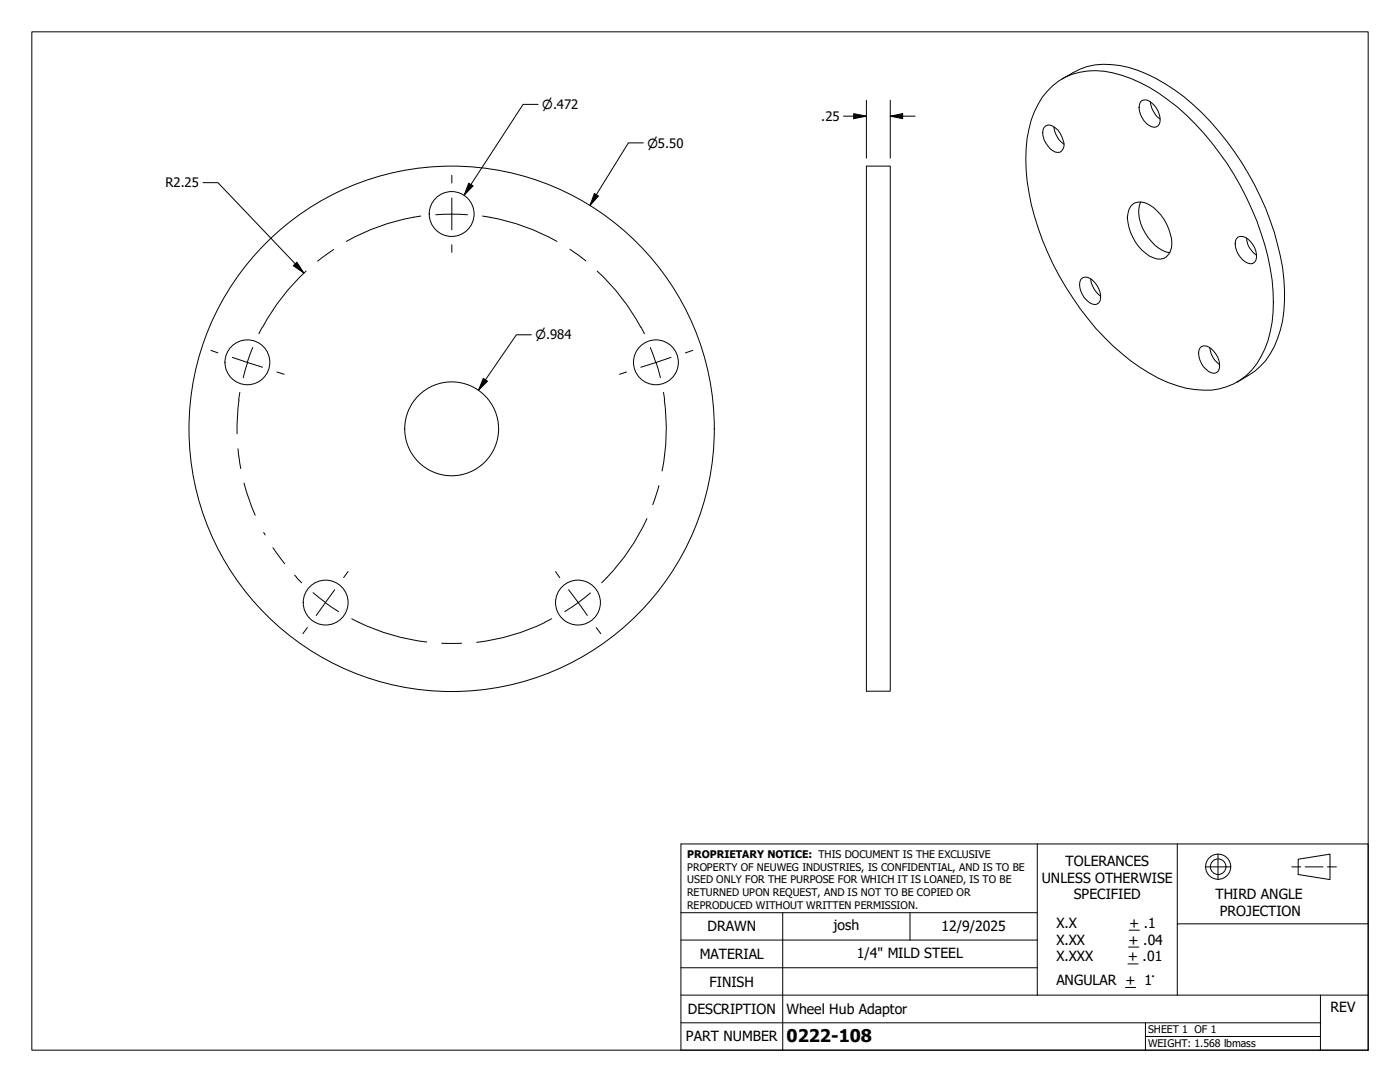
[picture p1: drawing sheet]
<svg xmlns="http://www.w3.org/2000/svg" width="279mm" height="216mm" viewBox="0 0 279 216" stroke-linecap="round" stroke-linejoin="round" font-family="sans-serif">
<!-- layer: Visible (ANSI) -->
<g fill="none" stroke="#000" stroke-width=".2">
<path d="M209 18.2a12.8 12.8 0 0 1 13.1-3.7 35.8 35.8 0 0 1 18.1 12 57.8 57.8 0 0 1 13.7 29.3 28 28 0 0 1-1.5 13.9 12.6 12.6 0 0 1-14 8 28.2 28.2 0 0 1-14.4-7.1 57 57 0 0 1-19-34.5 28.1 28.1 0 0 1 1.4-13.8l1.6-2.9zM212 15.7a15.1 15.1 0 0 1 8.2-2.9 24.3 24.3 0 0 1 14.2 5.2 55.8 55.8 0 0 1 19.1 26 40.3 40.3 0 0 1 2.7 18 16.8 16.8 0 0 1-5.8 12.1l-3.5 2.2M172.9 33.1h4.8v104.8h-4.8zM208.3 25.5a1.41 1.41 0 0 1 2.3 0 5 5 0 0 1 1.7 3.7 1.31 1.31 0 0 1-.8 1.2 1.31 1.31 0 0 1-1.4-.4 4 4 0 0 1-1.8-4.5zM210.3 25.3a4.9 4.9 0 0 0 2 3.5M227.6 20.4a1.39 1.39 0 0 1 2.2 .1 4.2 4.2 0 0 1 1.6 4.2 1.26 1.26 0 0 1-2.1 .3 4 4 0 0 1-1.7-4.6zM229.6 20.3a5.1 5.1 0 0 0 1.9 3.4M216 55.4a2.44 2.44 0 0 1 2.9 1.5 3.1 3.1 0 0 1 .4 3.6 1.58 1.58 0 0 1-2.4-.6 4 4 0 0 1-1.2-4.1zM217.7 55.6a5.1 5.1 0 0 0 1.9 3.5M225.6 41.2a2.77 2.77 0 0 1 3.8-.3 9.6 9.6 0 0 1 4.4 8.5 2.48 2.48 0 0 1-3.6 2 9.4 9.4 0 0 1-5.2-8l.3-1.6zM227.6 40.3a7.4 7.4 0 0 0 1.5 7.1 6.8 6.8 0 0 0 4.4 3M246.8 47.6a1.79 1.79 0 0 1 2.8 .6 3.6 3.6 0 0 1 .8 4.1 1.39 1.39 0 0 1-1.9 0 4 4 0 0 1-1.7-4.7z"/>
<path d="M248.8 47.5a4.3 4.3 0 0 0 2 3.4M239.8 69.2a2.44 2.44 0 0 1 2.8 1.4 3.1 3.1 0 0 1 .4 3.6 1.58 1.58 0 0 1-2.3-.5 4 4 0 0 1-1.2-4.2zM241.4 69.3a4.8 4.8 0 0 0 2 3.5"/>
<circle cx="90.1" cy="42.7" r="4.5"/>
<circle cx="49.4" cy="72.3" r="4.5"/>
<circle cx="130.9" cy="72.3" r="4.5"/>
<circle cx="90.1" cy="85.6" r="52.4"/>
<circle cx="90.1" cy="85.6" r="9.4"/>
<circle cx="65" cy="120.2" r="4.5"/>
<circle cx="115.3" cy="120.2" r="4.5"/>
</g>
<!-- layer: Border (ANSI) -->
<path d="M6.3 6.3h266.7v203.2h-266.7z" fill="none" stroke="#000" stroke-width=".2"/>
<!-- layer: Title (ANSI) -->
<g fill="none" stroke="#000" stroke-width=".2">
<path d="M135.9 168.4h137.1v41.1h-137.1zM207 168.4v30.2M234.9 168.4v15.9M240.5 173h5.1M243.1 170.4v5.1M257.8 173h1.8M259.1 171.4l6.3-1v5.1l-6.3-1zM260.5 173h3.5M264.9 173h1.8M135.9 198.6h137.1M135.9 193.1h71.1M135.9 187.6h71.1"/>
<path d="M135.9 182.1h71.1M156.2 182.1v27.4M181.6 182.1v5.5M224.6 197h2M225.1 192.3h2M225.2 189h2.1M225.4 185.6h2M263.5 198.6v10.9M273 184.3h-38.1v14.3M135.9 204.1h127.6M228.6 206.8h34.9M228.6 204.1v5.4"/>
<circle cx="243.1" cy="172.9" r="2.51"/>
<circle cx="243.1" cy="172.9" r="1.56"/>
</g>
<!-- layer: Dimension (ANSI) -->
<g fill="none" stroke="#000" stroke-width=".2">
<path d="M40.5 36.4h3l17.1 18.1M93.5 36.6l.9 .5-1.8 1.8zM107.4 20.8h-3l-11.8 18.1M118.6 38.6l.8 .5-1.7 1.9zM128.4 28.5h-3l-7.7 12.5M168.3 23.2h4.6M170.4 22.7l2.5 .5-2.5 .5zM172.9 20v11.6M177.7 23.2l2.4-.5v1zM177.7 23.2h4.9M177.7 20v11.6M58.5 53l.7-.7 1.4 2.2z"/>
<path d="M96.5 75.5l.8 .6-1.8 1.8zM106 66.8h-2.9l-7.6 11.1"/>
</g>
<path d="M93.5 36.6l.9 .5-1.8 1.8zM118.6 38.6l.8 .5-1.7 1.9zM170.4 22.7l2.5 .5-2.5 .5zM177.7 23.2l2.4-.5v1zM58.5 53l.7-.7 1.4 2.2zM96.5 75.5l.8 .6-1.8 1.8z" fill="#000"/>
<!-- layer: Center Mark (ANSI) -->
<g fill="none" stroke="#000" stroke-width=".2">
<path d="M90.2 35v1.5M90.2 39.5v6.3M90.2 48.8v1.6M42.1 69.9l1.4 .5M46.4 71.3l6 2M55.2 74.2l1.5 .5M125 74.2l-1.4 .5M133.9 71.3l-6 2M138.2 69.9l-1.4 .5M66.8 117.7l-3.7 5.1M69.5 114l-.9 1.3M110.9 114l.8 1.3"/>
<path d="M113.5 117.7l3.7 5.1M61.3 125.2l-.8 1.2M119 125.2l.9 1.2"/>
</g>
<!-- layer: Centerline (ANSI) -->
<g fill="none" stroke="#000" stroke-width=".2">
<path d="M61.1 54.1a42.8 42.8 0 0 0-8.7 11.2M66.6 49.8l-3.2 2.3M82.5 43.4a42.9 42.9 0 0 0-13.4 4.8M84 43.1l-1.5 .3M93.3 42.9l-3.2-.2-3.1 .2M96.3 43.1a42.9 42.9 0 0 1 14.8 5.1M113.7 49.7l3.2 2.4M119.2 54.1a42.8 42.8 0 0 1 8.7 11.2M47.7 79.8l-.3 3.4-.1 3.4M47.9 78.3l-.3 1.5M49.4 72.3l-.9 3.1M50.4 69.3l-1.1 3"/>
<path d="M52.4 65.3l-.7 1.3M127.9 65.3l.7 1.3M129.8 69.4l1.1 2.9M130.9 72.3l.9 3.1M132.4 78.3l.2 1.5M132.6 79.8a42.8 42.8 0 0 1-.5 14.2M47.5 89.5l.5 4M48.7 96.4l1 3.3 1.2 3.1M131.5 96.9l-1.2 3.8M52.6 106.2l.3 .5M54.5 109.3l2.3 3.2M58.8 114.8l.4 .4"/>
<path d="M59.1 115.2l1.1 1.1M62.5 118.3l2.5 1.9M117.8 118.3l-2.5 2-2.6 1.7M129.1 103.5a42.9 42.9 0 0 1-9 12.8M64.9 120.3l2.7 1.7M70.2 123.5a42.8 42.8 0 0 0 15 4.6M88.1 128.4h4M108.8 124.2a42.9 42.9 0 0 1-13.7 4M110.1 123.5l-1.4 .6"/>
</g>
<text font-size="3.5" x="157" y="208">0222-108</text>
<g font-size="2.8">
<text x="212.7" y="172.8">TOLERANCES</text>
<text x="207.9" y="176.1">UNLESS OTHERWISE</text>
<text x="214.3" y="179.5">SPECIFIED</text>
<text x="242.6" y="179.4">THIRD ANGLE</text>
<text x="141.2" y="185.9">DRAWN</text>
<text x="166.4" y="185.6">josh</text>
<text x="187.9" y="185.7">12/9/2025</text>
<text x="210.8" y="185.2">X.X</text>
<text x="225.4" y="185.2">+ .1</text>
<text x="243.5" y="182.7">PROJECTION</text>
<text x="139.6" y="191.4">MATERIAL</text>
<text x="171" y="191.2">1/4&quot; MILD STEEL</text>
<text x="210.8" y="188.5">X.XX</text>
<text x="210.8" y="191.8">X.XXX</text>
<text x="225.1" y="191.8">+ .01</text>
<text x="225.2" y="188.5">+ .04</text>
<text x="141.6" y="196.8">FINISH</text>
<text x="210.8" y="196.6">ANGULAR + 1°</text>
<text x="137.3" y="202.3">DESCRIPTION</text>
<text x="157" y="202.2">Wheel Hub Adaptor</text>
<text x="265.6" y="201.9">REV</text>
<text x="136.9" y="207.8">PART NUMBER</text>
</g>
<g font-size="2.6">
<text x="163.9" y="24.1">.25</text>
<text x="33" y="37.4">R2.25</text>
</g>
<g font-size="2.5">
<text x="108.2" y="21.7">⌀.472</text>
<text x="129.2" y="29.5">⌀5.50</text>
<text x="106.9" y="67.7">⌀.984</text>
</g>
<g font-size="2.1">
<text x="137.2" y="171.3">PROPRIETARY NOTICE: THIS DOCUMENT IS THE EXCLUSIVE</text>
<text x="137.2" y="173.7">PROPERTY OF NEUWEG INDUSTRIES, IS CONFIDENTIAL, AND IS TO BE</text>
<text x="137.2" y="176.3">USED ONLY FOR THE PURPOSE FOR WHICH IT IS LOANED, IS TO BE</text>
<text x="137.2" y="178.8">RETURNED UPON REQUEST, AND IS NOT TO BE COPIED OR</text>
<text x="137.2" y="181.3">REPRODUCED WITHOUT WRITTEN PERMISSION.</text>
<text x="229.1" y="206.1">SHEET 1 OF 1</text>
<text x="229.1" y="208.9">WEIGHT: 1.568 lbmass</text>
</g>
</svg>
